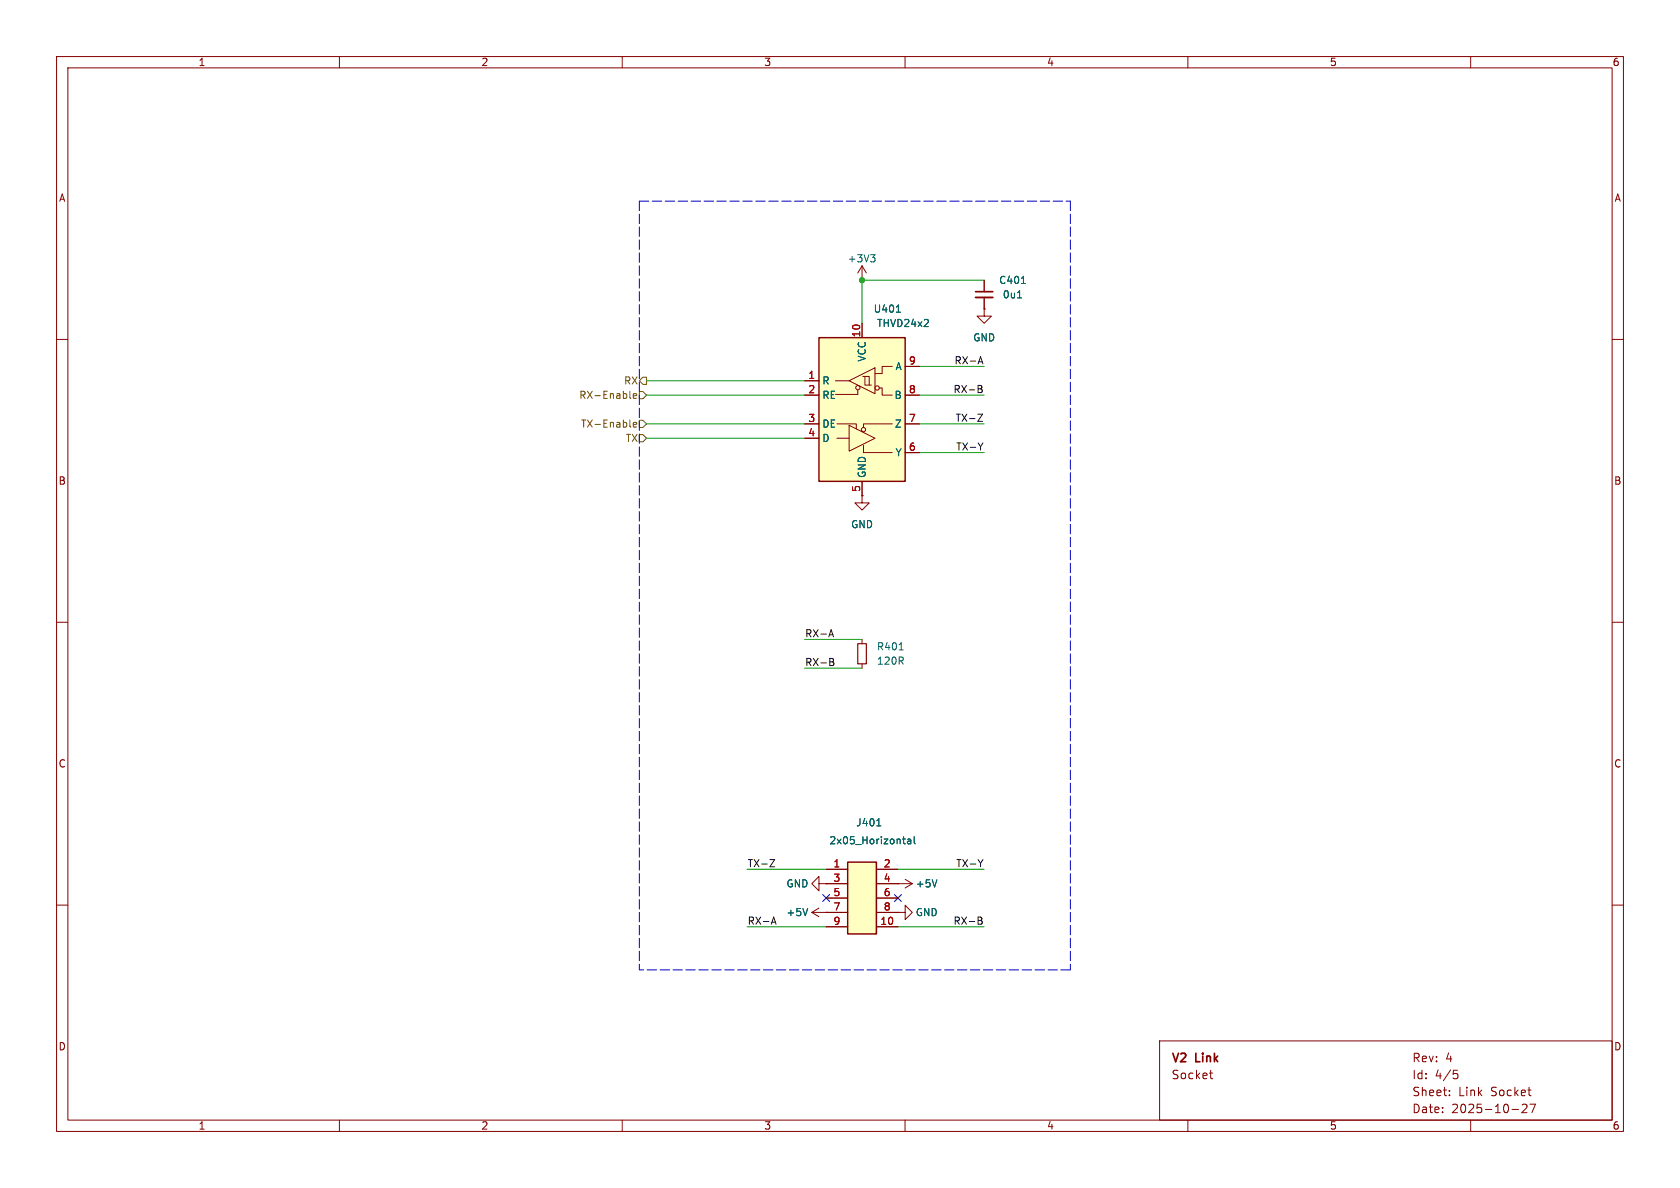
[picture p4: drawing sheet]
<svg xmlns="http://www.w3.org/2000/svg" width="297mm" height="210mm" viewBox="0 0 297 210" stroke-linecap="round" stroke-linejoin="round" font-family="sans-serif">
<g fill="none" stroke="#840000" stroke-width=".18">
<path d="M10 10h277v190h-277zM12 12h273v186h-273zM60 10v2M110 10v2M160 10v2M210 10v2M260 10v2M152.4 49.5h.1M152.4 47v2.5M152.4 47l-.8 1.3M152.4 47l.8 1.3M174 54.6v1.3h1.3l-1.3 1.3-1.3-1.3h1.3"/>
<path d="M174 54.6h.1M174 49.5v2.1M174 52.6v2M10 60h2M285 60h2M152.4 87.6v1.3h1.3l-1.3 1.3-1.3-1.3h1.3M152.4 87.6h.1M10 110h2M152.4 113v.8M152.4 117.3v.8M285 110h2M144.8 156.2v-1.3l-1.3 1.3 1.3 1.3v-1.3h1.2"/>
<path d="M146 156.2h.1M158.7 156.2h.1M158.7 156.2h2.6M160 155.4l1.3 .8M161.3 156.2l-1.3 .8M10 160h2M143.5 161.3l1.3 .8M143.5 161.3h2.5M144.8 160.5l-1.3 .8M146 161.3h.1M158.7 161.3h1.3v-1.3l1.3 1.3-1.3 1.3v-1.3M158.7 161.3h.1"/>
<path d="M285 160h2M60 198v2M110 198v2M160 198v2M205 184h80v14h-80zM210 198v2M213.8 189.7h.6M214 190.5l.4 .2M256.2 193.6v.1M256.2 192.8v.1M257 189.2h.7M257.1 189.8h.4l.2 .3-.1 .5-.5 .1"/>
<path d="M260 198v2M267.3 196.1h1.2M269.1 195.3l.6-.1 .2 .1 .1 .3-1 1.1h1M270.5 195.2h1l-.7 1.5"/>
</g>
<path d="M172.5 51.6h3" fill="none" stroke="#840000" stroke-width=".3"/>
<path d="M172.5 52.6h3" fill="none" stroke="#840000" stroke-width=".33"/>
<path d="M153.9 45h.8l-.4 .5M154.5 45.5l.2 .3v.3l-.2 .2M179.9 52.7h.7M180.6 50.1h.7M159 114.9h.7M165.6 155.5l-.4 1.3M142.8 160.6l-.4 1.3" fill="none" stroke="#006464" stroke-width=".18"/>
<path d="M151.6 113.8h1.6v3.5h-1.6z" fill="none" stroke="#840000" stroke-width=".2"/>
<path d="M144.8 59.7h15.2v25.4h-15.2z" fill="#ffffc2"/>
<path d="M144.8 59.7h15.2v25.4h-15.2z" fill="none" stroke="#840000" stroke-width=".25"/>
<g fill="none" stroke="#840000" stroke-width=".18">
<path d="M152.4 57.2v2.5M142.2 77.5h2.6M142.2 67.3h2.6M142.2 69.9h2.6M142.2 74.9h2.6M147.7 67.3h2.4M148 74.9h3.4v.9M148 77.5h2.1M150.1 75.2l4.6 2.3-4.6 2.3zM150.1 67.3l4.6-2.3v4.6zM151.6 69v.7h-3.9M152.5 66.5h.4v1.6h1.2"/>
<path d="M152.7 78.7v1.3h5M152.8 66.5h.9v1.6M155.4 68.6h.6v1.3h1.7M157.7 64.8h-1.7v1.2h-1.3M157.7 74.9h-5v.7M160 69.9h2.6M160 74.9h2.6M160 64.8h2.6M152.4 85.1v2.5M160 80h2.6"/>
<circle cx="151.7" cy="68.5" r=".38"/>
<circle cx="152.7" cy="75.9" r=".38"/>
<circle cx="155.1" cy="68.6" r=".38"/>
</g>
<path d="M158.5 55.2h.7" fill="none" stroke="#006464" stroke-width=".18"/>
<path d="M149.9 152.4h5v12.7h-5z" fill="#ffffc2"/>
<path d="M149.9 152.4h5v12.7h-5z" fill="none" stroke="#840000" stroke-width=".25"/>
<g fill="none" stroke="#840000" stroke-width=".18">
<path d="M152.4 57.2v2.5M174 54.6h.1M174 49.5v2.1M174 52.6v2M142.2 67.3h2.6M142.2 69.9h2.6M142.2 74.9h2.6M142.2 77.5h2.6M160 69.9h2.6M160 74.9h2.6M160 64.8h2.6M152.4 87.6h.1"/>
<path d="M152.4 85.1v2.5M160 80h2.6M146 156.2h.1M146 153.7h3.9M146 156.2h3.9M146 158.8h3.9M154.9 153.7h3.8M154.9 156.2h3.8M154.9 158.8h3.8M158.7 156.2h.1M146 161.3h.1M146 161.3h3.9"/>
<path d="M146 163.8h3.9M154.9 161.3h3.8M154.9 163.8h3.8M158.7 161.3h.1"/>
</g>
<path d="M158.5 55.2h.7M179.9 52.7h.7M180.6 50.1h.7M155 146h.7M159.6 148.3h.5M159.7 149l.4 .2M160.5 148.4h.5v.8M161 148.6l-.4 .1-.2 .2 .2 .3 .4-.1M161.6 147.9v1.1l.2 .2M165.6 155.5l-.4 1.3M142.8 160.6l-.4 1.3" fill="none" stroke="#006464" stroke-width=".18"/>
<path d="M111.4 70.2l.1 .2M111.4 75.4l.1 .1M112 75.1l.6-.1-.1-.3h-.4l-.1 .1v.6h.5M112 70l.6-.1-.1-.3h-.4l-.1 .2v.6h.5M113 74.3h.7l.6 .6-.6 .7h-.7zM113 69.2h.7l.6 .7-.6 .6h-.7zM113 76.8h.7l.6 .7-.6 .6h-.7zM113.7 66.7h.6v1.2h-.6l-.7-.6z" fill="none" stroke="#725600" stroke-width=".18"/>
<g fill="none" stroke="#0f0f0f" stroke-width=".18">
<path d="M172.9 73.2h.8l-.8 1.3h.8M172.9 68.1l.6 .2 .1 .2-.3 .2M172.9 68.7h.4M173 64h.6M173.3 63.1l.5 1.2M173.3 68.7l.3 .3v.3l-.7 .1M173.8 78.3l-.5 .7M146.6 112.2h.6M146.7 116.4l.6 .1 .1 .3-.3 .2M146.7 117h.4M146.9 111.3l.5 1.3M147.1 117l.3 .2v.3l-.7 .2"/>
<path d="M136.1 152h.9l-.9 1.2h.9M173.8 152l-.5 .6M136.5 163h.6M136.8 162.1l.4 1.3M172.9 162.1l.6 .1 .1 .3-.3 .2M172.9 162.7h.4M173.3 162.7l.3 .3v.3l-.7 .1"/>
</g>
<path d="M113 35.6v135.9M113 35.6h76.2M189.2 35.6v135.9M189.2 171.5h-76.2" fill="none" stroke="#0000c2" stroke-width=".18" stroke-dasharray="1.7 .6"/>
<g fill="none" stroke="#009600" stroke-width=".18">
<path d="M174 49.5h-21.6v7.7M114.3 77.5h27.9M114.3 74.9h27.9M114.3 69.9h27.9M114.3 67.3h27.9M162.6 64.8h11.4M162.6 74.9h11.4M162.6 69.9h11.4M162.6 80h11.4M142.2 118.1h10.2M142.2 113h10.2M132.1 153.7h13.9"/>
<path d="M158.7 153.7h15.3M132.1 163.8h13.9M158.7 163.8h15.3"/>
</g>
<path d="M145.4 158.1l1.3 1.3M146.7 158.1l-1.3 1.3M158.1 158.1l1.3 1.3M159.4 158.1l-1.3 1.3" fill="none" stroke="#000084" stroke-width=".18"/>
<circle cx="152.4" cy="49.5" r=".46" fill="#009600" stroke="#009600" stroke-width=".18"/>
<g font-size="2.1" fill="#840000">
<text x="207" y="188.2">V2</text>
<text x="207" y="191">Socket</text>
<text x="211.5" y="188.2">Link</text>
<text x="249.6" y="188">Rev:</text>
<text x="249.6" y="191">Id:</text>
<text x="253.7" y="191">4/5</text>
<text x="255.5" y="188">4</text>
<text x="249.6" y="197">Date:</text>
<text x="249.6" y="194">Sheet:</text>
<text x="256.6" y="197">2025-10-27</text>
<text x="257.8" y="194">Link</text>
<text x="263.6" y="194">Socket</text>
</g>
<g font-size="1.8" fill="#840000">
<text x="35" y="11.9">1</text>
<text x="85" y="11.9">2</text>
<text x="135" y="11.9">3</text>
<text x="185" y="11.9">4</text>
<text x="235" y="11.9">5</text>
<text x="285" y="11.9">6</text>
<text x="10.3" y="35.9">A</text>
<text x="285.3" y="35.9">A</text>
<text x="10.3" y="85.9">B</text>
<text x="285.3" y="85.9">B</text>
<text x="10.3" y="135.9">C</text>
<text x="285.3" y="135.9">C</text>
<text x="10.3" y="185.9">D</text>
<text x="285.3" y="185.9">D</text>
<text x="35" y="199.9">1</text>
<text x="85" y="199.9">2</text>
<text x="135" y="199.9">3</text>
<text x="185" y="199.9">4</text>
<text x="235" y="199.9">5</text>
<text x="285" y="199.9">6</text>
</g>
<g font-size="1.8" fill="#006464">
<text x="149.8" y="46.6">+3V3</text>
<text x="176.5" y="50.4">C401</text>
<text x="177.2" y="52.9">0u1</text>
<text x="154.4" y="55.5">U401</text>
<text x="154.9" y="58">THVD24x2</text>
<text x="153.3" y="64" transform="rotate(-90 153.3 64)">VCC</text>
<text x="158.2" y="65.6">A</text>
<text x="172" y="60.6">GND</text>
<text x="145.3" y="68.2">R</text>
<text x="145.3" y="70.7">RE</text>
<text x="158" y="70.7">B</text>
<text x="145.3" y="75.8">DE</text>
<text x="158.1" y="75.8">Z</text>
<text x="145.3" y="78.3">D</text>
<text x="158.2" y="80.9">Y</text>
<text x="153.3" y="84.6" transform="rotate(-90 153.3 84.6)">GND</text>
<text x="150.4" y="93.6">GND</text>
<text x="154.9" y="115.2">R401</text>
<text x="154.9" y="117.7">120R</text>
<text x="146.5" y="149.5">2x05_Horizontal</text>
<text x="151.3" y="146.3">J401</text>
<text x="138.9" y="157.1">GND</text>
<text x="161.8" y="157.1">+5V</text>
<text x="138.9" y="162.2">+5V</text>
<text x="161.8" y="162.2">GND</text>
</g>
<g font-size="1.8" fill="#a90000">
<text x="152.1" y="59.7" transform="rotate(-90 152.1 59.7)">10</text>
<text x="160.6" y="64.5">9</text>
<text x="142.8" y="67.1">1</text>
<text x="142.8" y="69.6">2</text>
<text x="160.6" y="69.6">8</text>
<text x="142.8" y="74.7">3</text>
<text x="142.8" y="77.2">4</text>
<text x="160.6" y="74.7">7</text>
<text x="160.6" y="79.8">6</text>
<text x="152.1" y="87.1" transform="rotate(-90 152.1 87.1)">5</text>
<text x="147.2" y="153.4">1</text>
<text x="147.2" y="156">3</text>
<text x="156.1" y="153.4">2</text>
<text x="156.1" y="156">4</text>
<text x="147.2" y="158.5">5</text>
<text x="147.2" y="161">7</text>
<text x="156.1" y="158.5">6</text>
<text x="156.1" y="161">8</text>
<text x="147.2" y="163.6">9</text>
<text x="155.5" y="163.6">10</text>
</g>
<g font-size="1.8" fill="#0f0f0f">
<text x="168.6" y="64.5">RX-A</text>
<text x="168.5" y="69.6">RX-B</text>
<text x="168.8" y="74.6">TX-Z</text>
<text x="168.9" y="79.7">TX-Y</text>
<text x="142.2" y="112.7">RX-A</text>
<text x="142.2" y="117.8">RX-B</text>
<text x="132.1" y="153.4">TX-Z</text>
<text x="168.9" y="153.4">TX-Y</text>
<text x="132.1" y="163.5">RX-A</text>
<text x="168.5" y="163.5">RX-B</text>
</g>
<g font-size="1.8" fill="#725600">
<text x="102.3" y="70.7">RX-Enable</text>
<text x="110.2" y="68.2">RX</text>
<text x="102.6" y="75.8">TX-Enable</text>
<text x="110.5" y="78.3">TX</text>
</g>
</svg>
